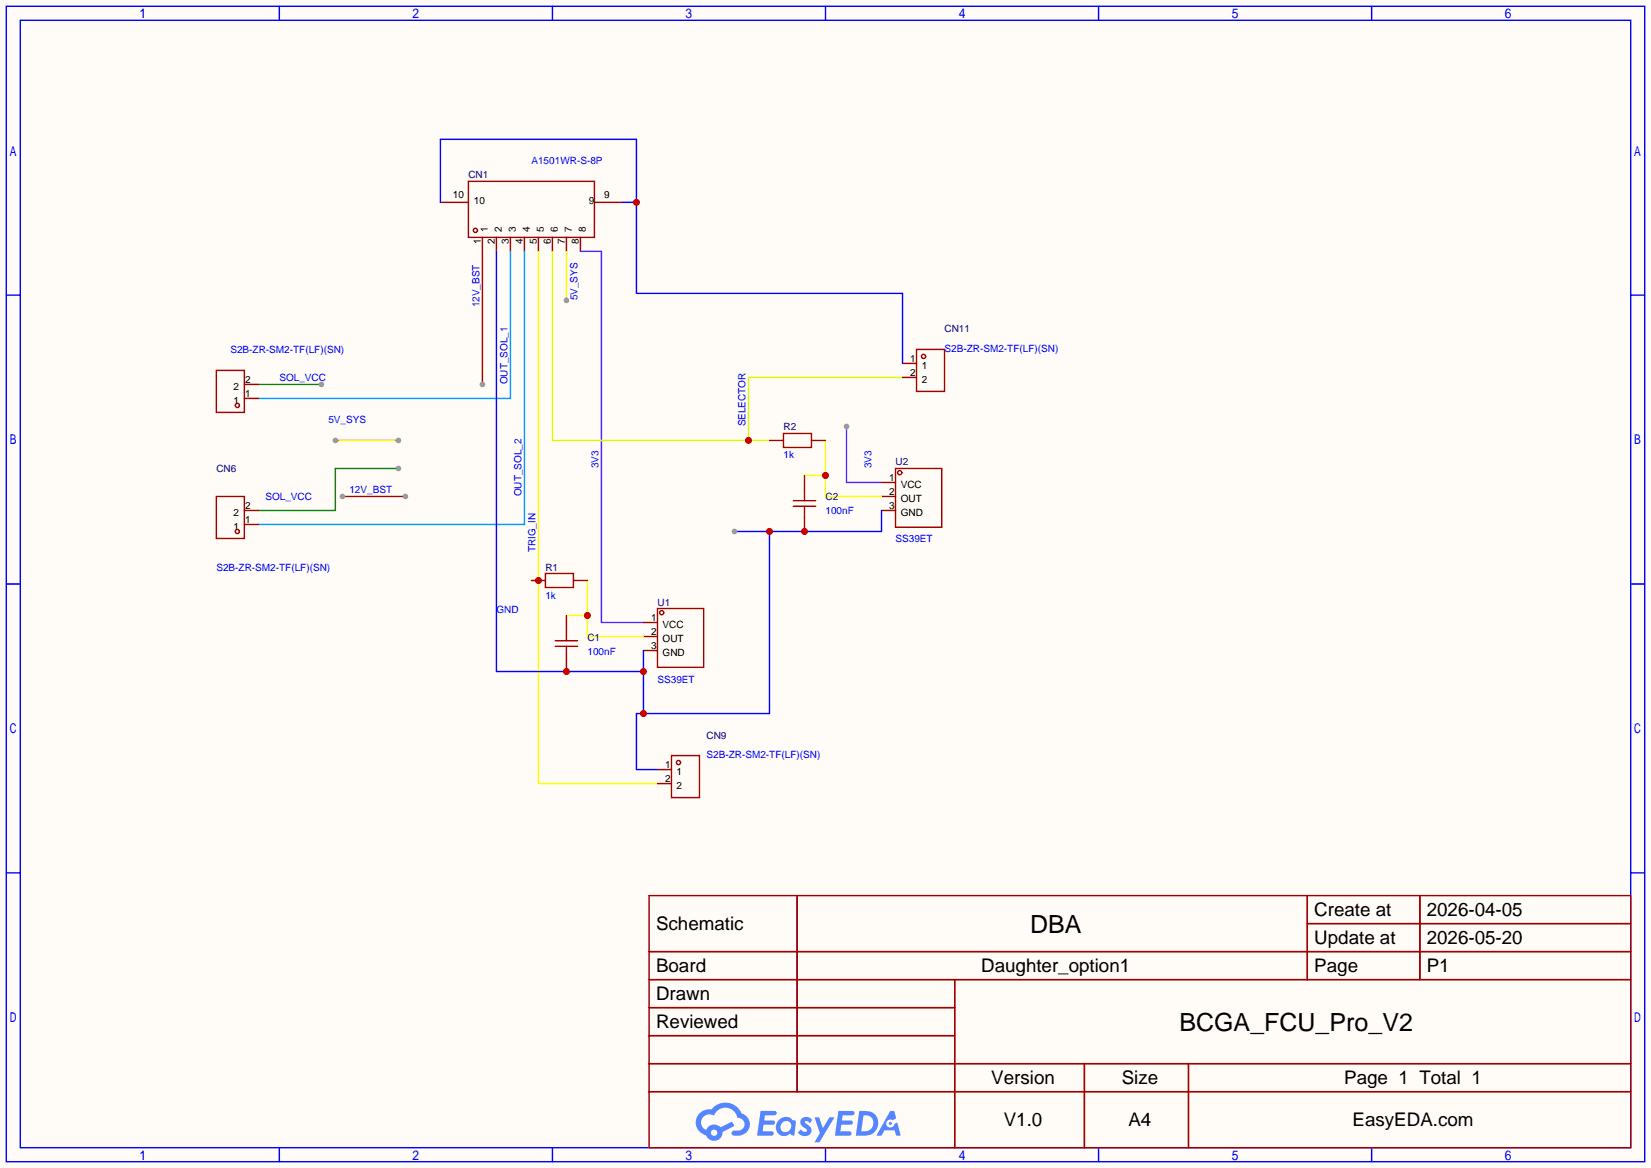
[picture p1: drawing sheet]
<svg xmlns="http://www.w3.org/2000/svg" width="299mm" height="212mm" viewBox="0 0 299 212" stroke-linecap="round" stroke-linejoin="round" font-family="sans-serif">
<path d="M0 0h299.5v211.8h-299.5z" fill="#fffcf7"/>
<g fill="none" stroke="#00f" stroke-width=".25">
<path d="M1.1 1.1h297.2v209.6h-297.2zM3.7 3.7h292.1v204.5h-292.1zM50.7 1.1v2.6M100.2 1.1v2.6M149.7 1.1v2.6M199.3 1.1v2.6M248.8 1.1v2.6M1.1 53.5h2.6M295.8 53.5h2.5M1.1 105.9h2.6M295.8 105.9h2.5M1.1 158.3h2.6"/>
<path d="M295.8 158.3h2.5M50.7 208.2v2.5M100.2 208.2v2.5M149.7 208.2v2.5M199.3 208.2v2.5M248.8 208.2v2.5"/>
</g>
<g fill="none" stroke="#a10000" stroke-width=".25">
<path d="M117.7 162.4h178.1v45.8h-178.1zM117.7 172.6h178.1M117.7 177.7h178.1M144.6 162.4v35.6M173.2 177.7v30.5M237.1 162.4v15.3M237.1 167.5h58.7M257.5 162.4v15.3M117.7 182.8h55.5M117.7 192.9h178.1M117.7 187.8h55.5M117.7 198h178.1"/>
<path d="M196.7 192.9v15.3M215.6 192.9v15.3"/>
</g>
<g fill="#5487ff">
<path d="M145.5 202.8a1.3 1.3 0 0 1 1.8 .3l-.4 .6a.54 .54 0 0 0-.9-.2l.1 .2a1.58 1.58 0 0 1 1.1 1.6 1.43 1.43 0 0 1-2.5 .1l.5-.6a.64 .64 0 0 0 .5 .5 .64 .64 0 0 0 .7-.3l-.2-.2a1.6 1.6 0 0 1-1-1.6z"/>
<path d="M147.7 202.7h.9l.7 1.9 1.1-1.9h.9l-2.7 4.5h-.9l1-1.7z"/>
<path d="M138 201.5h1.6a1.31 1.31 0 0 1 1.2 .2 .4 .4 0 0 1-.3 .6h-1.8l-.1 .9h1.6a.4 .4 0 0 1 .4 .4 .4 .4 0 0 1-.4 .4h-1.7l-.2 1.2h.8a1.23 1.23 0 0 1 1.2 .2 .39 .39 0 0 1-.3 .6h-2.7z"/>
<path d="M152.1 201.5h1.6a1.32 1.32 0 0 1 1.3 .2 .39 .39 0 0 1-.4 .6h-1.7l-.2 .9h1.7a.4 .4 0 0 1 .3 .4 .4 .4 0 0 1-.4 .4h-1.7l-.2 1.2h.8a1.23 1.23 0 0 1 1.2 .2 .39 .39 0 0 1-.3 .6h-2.7z"/>
<path d="M161.5 201.5h.7l.4 1.3-.7 .4a.75 .75 0 0 0-1.1 .3 .75 .75 0 0 0 .5 1 .75 .75 0 0 0 .9-.6l.6-.3 .6 2.4h-.9l-.2-1h-1.9l-.5 1h-.9z"/>
<path d="M155.9 201.5l-.7 4.5h1.5a2.27 2.27 0 0 0 2.6-2.3 2.27 2.27 0 0 0-2.7-2.2zM156.6 202.3a1.5 1.5 0 0 1 1.8 1.5 1.5 1.5 0 0 1-1.9 1.4h-.3z"/>
<path d="M141.3 203.1a1.62 1.62 0 0 0-.4 2.1 1.62 1.62 0 0 0 2 .7l.4-.3 .3 .3 .5 .1 .3-2.5-.2-.3h-.4a1.58 1.58 0 0 0-2.5-.1zM141.9 203.6a.99 .99 0 0 1 1.6 .3 .99 .99 0 0 1-.9 1.4 .94 .94 0 0 1-1-.5 .94 .94 0 0 1 .3-1.2z"/>
<path d="M126.9 201.9a2.37 2.37 0 0 0 1.2 4 1.54 1.54 0 0 0 1.7 1 1.54 1.54 0 0 0 1.3-1.6l2.1-1.1-.5-.8-2 1.1a1.57 1.57 0 0 0-2.6 .4 1.5 1.5 0 0 1-.8-2.1 1.5 1.5 0 0 1 2.2-.5 2.23 2.23 0 0 1 2.3-1.4 2.23 2.23 0 0 1 2 1.8 1.16 1.16 0 0 1 1.2 1.1 1.16 1.16 0 0 1-1 1.3h-.7a.47 .47 0 0 0-.6 .3 .47 .47 0 0 0 .4 .6 2.23 2.23 0 0 0 2.3-.7 2.23 2.23 0 0 0 .4-2.3 2.16 2.16 0 0 0-1.3-1.1 3.2 3.2 0 0 0-5.4-.7l-1.2 .1zM129 205.4a.58 .58 0 0 1 1.1 0 .58 .58 0 0 1-1.1 0z"/>
<circle cx="161.5" cy="203.8" r=".28"/>
</g>
<g fill="none" stroke="#a10000" stroke-width=".25">
<path d="M85 32.9h22.8v10.2h-22.8z"/>
<circle cx="86.2" cy="41.8" r=".38"/>
</g>
<path d="M79.9 36.7h5.1M107.8 36.7h5.1M87.5 43.1v2.5M90 43.1v2.5M92.6 43.1v2.5M95.1 43.1v2.5M97.7 43.1v2.5M100.2 43.1v2.5M102.7 43.1v2.5M105.3 43.1v2.5" fill="none" stroke="#870000" stroke-width=".25"/>
<path d="M87.5 45.6v24.1" fill="none" stroke="#900" stroke-width=".25"/>
<circle cx="87.5" cy="69.7" r=".51" fill="#999"/>
<path d="M105.3 45.6h3.8v67.3h7.6" fill="none" stroke="#90f" stroke-width=".25"/>
<g fill="none" stroke="#a10000" stroke-width=".25">
<path d="M119.3 110.4h8.3v10.6h-8.3z"/>
<circle cx="120" cy="111.1" r=".38"/>
</g>
<path d="M116.7 112.9h2.6M116.7 115.4h2.6M116.7 118h2.6" fill="none" stroke="#870000" stroke-width=".25"/>
<path d="M92.6 45.6v26.7h-45.7M95.1 45.6v49.5h-48.2" fill="none" stroke="#09f" stroke-width=".25"/>
<path d="M102.7 111.6h3.9M106.6 105.3v10.1h10.1" fill="none" stroke="#ff0" stroke-width=".25"/>
<circle cx="106.6" cy="111.6" r=".63" fill="#c00"/>
<path d="M97.7 45.6v96.5h21.6M96.4 105.3h1.3" fill="none" stroke="#ff0" stroke-width=".25"/>
<circle cx="97.7" cy="105.3" r=".63" fill="#c00"/>
<path d="M102.7 45.6v8.9" fill="none" stroke="#fc0" stroke-width=".25"/>
<circle cx="102.7" cy="54.5" r=".51" fill="#999"/>
<path d="M153.5 77.3v10.2h6.4" fill="none" stroke="#90f" stroke-width=".25"/>
<circle cx="153.5" cy="77.3" r=".51" fill="#999"/>
<g fill="none" stroke="#a10000" stroke-width=".25">
<path d="M162.4 85h8.4v10.6h-8.4z"/>
<circle cx="163.2" cy="85.7" r=".38"/>
</g>
<path d="M159.9 87.5h2.5M159.9 90h2.5M159.9 92.6h2.5" fill="none" stroke="#870000" stroke-width=".25"/>
<path d="M149.7 79.9v10.1h10.2M145.9 86.2h3.8" fill="none" stroke="#ff0" stroke-width=".25"/>
<circle cx="149.7" cy="86.2" r=".63" fill="#c00"/>
<path d="M100.2 45.6v34.3h39.4M163.7 68.5h-27.9v11.4" fill="none" stroke="#cf0" stroke-width=".25"/>
<circle cx="135.8" cy="79.9" r=".63" fill="#c00"/>
<path d="M60.8 79.9h11.5" fill="none" stroke="#f90" stroke-width=".25"/>
<g fill="#999">
<circle cx="72.3" cy="79.9" r=".51"/>
<circle cx="60.8" cy="79.9" r=".51"/>
</g>
<path d="M62.1 90h11.4" fill="none" stroke="#900" stroke-width=".25"/>
<g fill="#999">
<circle cx="73.5" cy="90" r=".51"/>
<circle cx="62.1" cy="90" r=".51"/>
</g>
<path d="M72.3 85h-11.5v7.6h-13.9" fill="none" stroke="#008700" stroke-width=".25"/>
<circle cx="72.3" cy="85" r=".51" fill="#999"/>
<path d="M46.9 69.7h11.4" fill="none" stroke="#008700" stroke-width=".25"/>
<circle cx="58.3" cy="69.7" r=".51" fill="#999"/>
<g fill="none" stroke="#a10000" stroke-width=".25">
<path d="M39.2 67.2h5.1v7.6h-5.1zM142.1 78.6h5.1v2.6h-5.1zM166.2 63.4h5.1v7.6h-5.1zM39.2 90h5.1v7.7h-5.1zM143.9 91.8h4.1M143.9 90.8h4.1M145.9 88.8v2M145.9 91.8v2.1M98.9 104h5.1v2.6h-5.1zM100.7 117.2h4.1M100.7 116.2h4.1M102.7 114.2v2"/>
<path d="M102.7 117.2v2.1M121.8 137h5.1v7.7h-5.1z"/>
<circle cx="43.1" cy="73.5" r=".38"/>
<circle cx="167.5" cy="64.6" r=".38"/>
<circle cx="43.1" cy="96.4" r=".38"/>
<circle cx="123.1" cy="138.3" r=".38"/>
</g>
<g fill="none" stroke="#870000" stroke-width=".25">
<path d="M44.3 72.3h2.6M44.3 69.7h2.6M139.6 79.9h2.5M147.2 79.9h2.5M163.7 65.9h2.5M163.7 68.5h2.5M44.3 95.1h2.6M44.3 92.6h2.6M145.9 86.2v2.6M145.9 93.9v2.5M96.4 105.3h2.5M102.7 111.6v2.6"/>
<path d="M102.7 119.3v2.5M104 105.3h2.6M119.3 139.6h2.5M119.3 142.1h2.5"/>
</g>
<path d="M79.9 36.7v-11.4h35.5v27.9h48.3v12.7M112.9 36.7h2.5" fill="none" stroke="#00f" stroke-width=".25"/>
<circle cx="115.4" cy="36.7" r=".63" fill="#c00"/>
<path d="M90 45.6v76.2h26.7M139.6 96.4v33h-24.2v10.2h3.9M159.9 92.6v3.8h-26.7M116.7 118v11.4" fill="none" stroke="#00f" stroke-width=".25"/>
<g fill="#c00">
<circle cx="145.9" cy="96.4" r=".63"/>
<circle cx="139.6" cy="96.4" r=".63"/>
<circle cx="116.7" cy="129.4" r=".63"/>
<circle cx="116.7" cy="121.8" r=".63"/>
<circle cx="102.7" cy="121.8" r=".63"/>
</g>
<circle cx="133.2" cy="96.4" r=".51" fill="#999"/>
<g font-size="4.5">
<text x="186.8" y="169.2">DBA</text>
<text x="213.9" y="187">BCGA_FCU_Pro_V2</text>
</g>
<g font-size="3.4">
<text x="238.4" y="166.1">Create at</text>
<text x="258.8" y="166.1">2026-04-05</text>
<text x="119" y="168.7">Schematic</text>
<text x="238.4" y="171.2">Update at</text>
<text x="258.8" y="171.2">2026-05-20</text>
<text x="119" y="176.3">Board</text>
<text x="178" y="176.3">Daughter_option1</text>
<text x="238.4" y="176.3">Page</text>
<text x="258.8" y="176.3">P1</text>
<text x="119" y="181.4">Drawn</text>
<text x="119" y="186.5">Reviewed</text>
<text x="179.8" y="196.6">Version</text>
<text x="203.5" y="196.6">Size</text>
<text x="243.8" y="196.6">Page 1 Total 1</text>
<text x="182.1" y="204.2">V1.0</text>
<text x="204.7" y="204.2">A4</text>
<text x="245.3" y="204.2">EasyEDA.com</text>
</g>
<g font-size="1.8" fill="#00f">
<text x="96.4" y="29.8">A1501WR-S-8P</text>
<text x="87" y="55.8" transform="rotate(-90 87 55.8)">12V_BST</text>
<text x="104.7" y="54.5" transform="rotate(-90 104.7 54.5)">5V_SYS</text>
<text x="41.8" y="64.1">S2B-ZR-SM2-TF(LF)(SN)</text>
<text x="171.3" y="63.8">S2B-ZR-SM2-TF(LF)(SN)</text>
<text x="50.7" y="69.2">SOL_VCC</text>
<text x="92" y="69.7" transform="rotate(-90 92 69.7)">OUT_SOL_1</text>
<text x="59.6" y="76.8">5V_SYS</text>
<text x="135.2" y="77.3" transform="rotate(-90 135.2 77.3)">SELECTOR</text>
<text x="142.1" y="83.1">1k</text>
<text x="63.4" y="89.5">12V_BST</text>
<text x="108.5" y="85" transform="rotate(-90 108.5 85)">3V3</text>
<text x="158.1" y="85" transform="rotate(-90 158.1 85)">3V3</text>
<text x="48.1" y="90.8">SOL_VCC</text>
<text x="94.6" y="90" transform="rotate(-90 94.6 90)">OUT_SOL_2</text>
<text x="149.7" y="93.3">100nF</text>
<text x="97.1" y="100.2" transform="rotate(-90 97.1 100.2)">TRIG_IN</text>
<text x="162.4" y="98.4">SS39ET</text>
<text x="39.2" y="103.5">S2B-ZR-SM2-TF(LF)(SN)</text>
<text x="90" y="111.1">GND</text>
<text x="98.9" y="108.5">1k</text>
<text x="106.6" y="118.7">100nF</text>
<text x="119.3" y="123.8">SS39ET</text>
<text x="128.1" y="137.5">S2B-ZR-SM2-TF(LF)(SN)</text>
</g>
<g font-size="1.8">
<text x="82.2" y="35.9">10</text>
<text x="109.6" y="35.9">9</text>
<text x="86" y="36.9">10</text>
<text x="106.8" y="36.9">9</text>
<text x="87.2" y="44.2" transform="rotate(-90 87.2 44.2)">1</text>
<text x="88.5" y="42.1" transform="rotate(-90 88.5 42.1)">1</text>
<text x="89.7" y="44.2" transform="rotate(-90 89.7 44.2)">2</text>
<text x="91" y="42.1" transform="rotate(-90 91 42.1)">2</text>
<text x="92.3" y="44.2" transform="rotate(-90 92.3 44.2)">3</text>
<text x="93.5" y="42.1" transform="rotate(-90 93.5 42.1)">3</text>
<text x="94.8" y="44.2" transform="rotate(-90 94.8 44.2)">4</text>
<text x="96.1" y="42.1" transform="rotate(-90 96.1 42.1)">4</text>
<text x="97.4" y="44.2" transform="rotate(-90 97.4 44.2)">5</text>
<text x="98.6" y="42.1" transform="rotate(-90 98.6 42.1)">5</text>
<text x="99.9" y="44.2" transform="rotate(-90 99.9 44.2)">6</text>
<text x="101.2" y="42.1" transform="rotate(-90 101.2 42.1)">6</text>
<text x="102.4" y="44.2" transform="rotate(-90 102.4 44.2)">7</text>
<text x="103.7" y="42.1" transform="rotate(-90 103.7 42.1)">7</text>
<text x="105" y="44.2" transform="rotate(-90 105 44.2)">8</text>
<text x="106.2" y="42.1" transform="rotate(-90 106.2 42.1)">8</text>
<text x="165.1" y="65.6">1</text>
<text x="42.4" y="70.7">2</text>
<text x="44.4" y="72">1</text>
<text x="44.4" y="69.4">2</text>
<text x="165.1" y="68.1">2</text>
<text x="167.2" y="66.9">1</text>
<text x="167.2" y="69.4">2</text>
<text x="42.4" y="73.2">1</text>
<text x="161.3" y="87.2">1</text>
<text x="161.3" y="89.7">2</text>
<text x="163.4" y="88.5">VCC</text>
<text x="42.4" y="93.5">2</text>
<text x="44.4" y="94.8">1</text>
<text x="44.4" y="92.3">2</text>
<text x="161.3" y="92.3">3</text>
<text x="163.4" y="91">OUT</text>
<text x="163.4" y="93.5">GND</text>
<text x="42.4" y="96.1">1</text>
<text x="118.1" y="112.6">1</text>
<text x="120.2" y="113.9">VCC</text>
<text x="118.1" y="115.1">2</text>
<text x="118.1" y="117.7">3</text>
<text x="120.2" y="116.4">OUT</text>
<text x="120.2" y="118.9">GND</text>
<text x="120.7" y="139.3">1</text>
<text x="120.7" y="141.8">2</text>
<text x="122.7" y="140.5">1</text>
<text x="122.7" y="143.1">2</text>
</g>
<g font-size="1.8" fill="#000080">
<text x="85" y="32.3">CN1</text>
<text x="171.3" y="60.3">CN11</text>
<text x="142.1" y="78.1">R2</text>
<text x="39.2" y="85.7">CN6</text>
<text x="162.4" y="84.4">U2</text>
<text x="149.7" y="90.8">C2</text>
<text x="98.9" y="103.5">R1</text>
<text x="119.3" y="109.8">U1</text>
<text x="106.6" y="116.2">C1</text>
<text x="128.1" y="133.9">CN9</text>
</g>
</svg>
